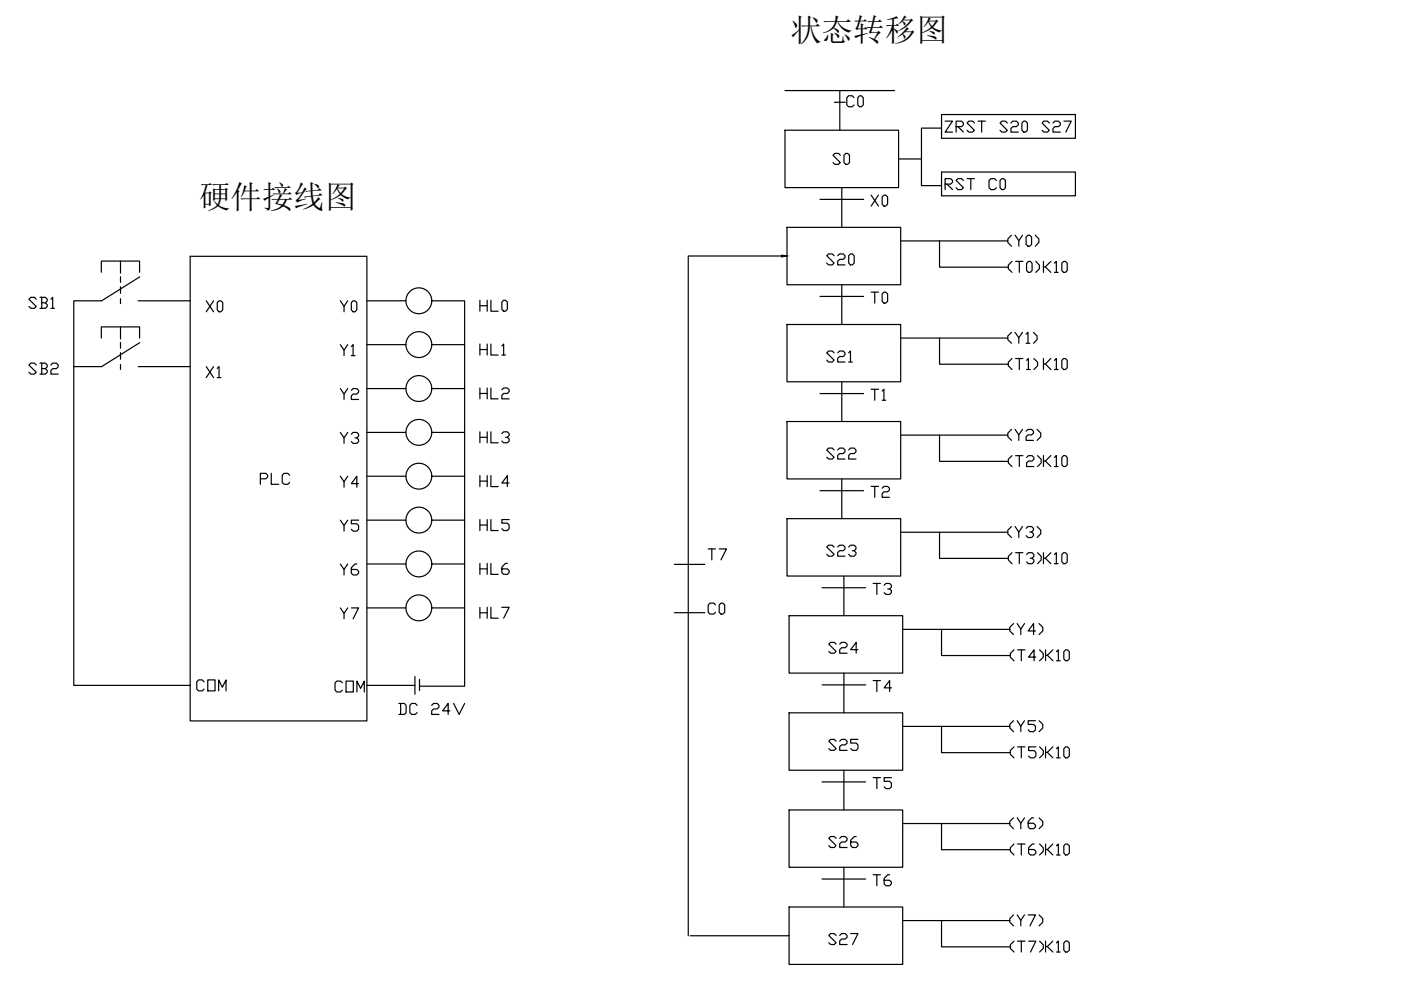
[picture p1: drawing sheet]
<svg xmlns="http://www.w3.org/2000/svg" width="297mm" height="210mm" viewBox="0 0 297 210" stroke-linecap="round" stroke-linejoin="round" font-family="sans-serif">
<!-- layer: 0 -->
<g fill="none" stroke="#000" stroke-width=".25">
<path d="M166.4 19.2h23.3M178.1 19.2v8.4M166.4 27.6h24.1v12.2h-24.1zM178.5 39.8v8.4M190.5 33.7h4.9M199.6 29.3h28.4v-5h-28.4v2.9h-4.2v12.2h4.2M199.6 36.5h28.4v5h-28.4M21.5 57.7v-2.3h8.1v2.3M25.5 55.4v2.5M25.5 58.7v1.2M29.6 58.7l-8.1 5.1h-5.9v81.5h24.7M40.3 54.3h37.5v98.6h-37.5z"/>
<path d="M165.7 54.3h-19.8v144.1M166.9 48.2h24.1v12.2h-24.1zM173.9 42.3h9.2M191 51.1h22.7M199.2 51.1v5.5h14.6M21.5 71.7v-2.4h8.1v2.4M25.5 60.8v1.4M25.5 63.3v1.1M25.5 69.3v2.6M25.5 72.6v1.2M25.5 74.8v1.4M25.5 77.3v1"/>
<path d="M29.3 63.8h11M29.3 77.7h11M29.6 72.7l-8.1 5h-5.9M77.8 63.8h8.3M77.8 73.1h8.3M91.6 63.8h6.9v81.7h-9.6M91.6 73.1h6.9M166.9 68.8h24.1v12.1h-24.1zM173.9 62.9h9.2M178.5 60.4v8.4M191 71.7h22.7M199.2 71.7v5.5h14.6"/>
<path d="M77.8 82.4h8.3M77.8 91.7h8.3M91.6 82.4h6.9M91.6 91.7h6.9M166.9 89.4h24.1v12.1h-24.1zM173.9 83.4h9.2M178.5 80.9v8.5M191 92.3h22.7M199.2 92.3v5.5h14.6M77.8 101h8.3M77.8 110.3h8.3M77.8 119.6h8.3"/>
<path d="M91.6 101h6.9M91.6 110.3h6.9M91.6 119.6h6.9M143 119.7h6.4M166.9 110h24.1v12.1h-24.1zM173.9 104h9.2M178.5 101.5v8.5M191 112.8h22.7M199.2 112.8v5.6h14.6M77.8 128.9h8.3M91.6 128.9h6.9M143 129.9h6.4"/>
<path d="M167.3 130.5h24.1v12.2h-24.1zM174.3 124.6h9.2M178.9 122.1v8.4M191.4 133.4h22.7M199.6 133.4v5.6h14.6M77.8 145.3h10.2M88 143.4v3.8M88.9 144v2.4M167.3 151.1h24.1v12.2h-24.1zM174.3 145.2h9.2M178.9 142.7v8.4M191.4 154h22.7"/>
<path d="M199.6 154v5.6h14.6M167.3 171.7h24.1v12.2h-24.1zM174.3 165.8h9.2M178.9 163.3v8.4M191.4 174.6h22.7M199.6 174.6v5.6h14.6M146.3 198.4h21M167.3 192.3h24.1v12.2h-24.1zM174.3 186.4h9.2M178.9 183.9v8.4M191.4 195.2h22.7M199.6 195.2v5.6h14.6"/>
<circle cx="88.8" cy="73.1" r="2.74"/>
<circle cx="88.8" cy="63.8" r="2.74"/>
<circle cx="88.8" cy="82.4" r="2.74"/>
<circle cx="88.8" cy="91.7" r="2.74"/>
<circle cx="88.8" cy="110.3" r="2.74"/>
<circle cx="88.8" cy="119.6" r="2.74"/>
<circle cx="88.8" cy="101" r="2.74"/>
<circle cx="88.8" cy="128.9" r="2.74"/>
</g>
<path d="M165.7 54.1l1.2 .2-1.2 .2z" fill="#000" stroke="#000" stroke-width=".21"/>
<g font-size="6.7">
<text x="167.6" y="8.8">状态转移图</text>
<text x="42.2" y="44">硬件接线图</text>
</g>
<g font-size="5.7">
<text x="178.5" y="24">C0</text>
<text x="199.7" y="29.3">ZRST S20 S27</text>
<text x="174.3" y="57.5">S20</text>
<text x="183.8" y="65.6">T0</text>
<text x="5.3" y="66.7">SB1</text>
<text x="42.7" y="67.4">X0</text>
<text x="71.3" y="67.4">Y0</text>
<text x="100.9" y="67.4">HL0</text>
<text x="100.9" y="76.6">HL1</text>
<text x="174.3" y="78">S21</text>
<text x="212.7" y="74.1">(Y1)</text>
<text x="212.7" y="79.7">(T1)</text>
<text x="220.5" y="79.7">K10</text>
<text x="71.3" y="86.1">Y2</text>
<text x="183.8" y="86.1">T1</text>
<text x="71.3" y="95.2">Y3</text>
<text x="100.9" y="95.2">HL3</text>
<text x="212.7" y="100.2">(T2)</text>
<text x="220.5" y="100.2">K10</text>
<text x="54.3" y="104.1">PLC</text>
<text x="100.9" y="104.4">HL4</text>
<text x="71.3" y="113.9">Y5</text>
<text x="149.2" y="119.9">T7</text>
<text x="174.3" y="119.2">S23</text>
<text x="212.7" y="115.4">(Y3)</text>
<text x="71.3" y="123.1">Y6</text>
<text x="100.9" y="123.1">HL6</text>
<text x="149.2" y="131.6">C0</text>
<text x="184.1" y="127.4">T3</text>
<text x="100.9" y="132.3">HL7</text>
<text x="213.1" y="135.8">(Y4)</text>
<text x="213.4" y="141.5">(T4)</text>
<text x="220.8" y="141.5">K10</text>
<text x="40.9" y="147.8">COM</text>
<text x="83.6" y="152.8">DC 24V</text>
<text x="213.4" y="161.9">(T5)</text>
<text x="220.8" y="161.9">K10</text>
<text x="213.1" y="177.1">(Y6)</text>
<text x="175" y="181">S26</text>
<text x="184.1" y="189.1">T6</text>
<text x="213.1" y="197.6">(Y7)</text>
<text x="213.4" y="203.2">(T7)</text>
<text x="220.8" y="203.2">K10</text>
</g>
<g font-size="5.3">
<text x="175.7" y="36">S0</text>
<text x="199.7" y="41.3">RST C0</text>
<text x="183.8" y="44.8">X0</text>
<text x="212.7" y="53.3">(Y0)</text>
<text x="212.7" y="58.9">(T0)</text>
<text x="220.5" y="58.9">K10</text>
<text x="71.3" y="76.6">Y1</text>
<text x="5.3" y="80.4">SB2</text>
<text x="42.7" y="81.1">X1</text>
<text x="100.9" y="85.7">HL2</text>
<text x="212.7" y="94.5">(Y2)</text>
<text x="174.3" y="98.4">S22</text>
<text x="71.3" y="104.4">Y4</text>
<text x="183.8" y="106.5">T2</text>
<text x="100.9" y="113.6">HL5</text>
<text x="212.7" y="120.7">(T3)</text>
<text x="220.5" y="120.7">K10</text>
<text x="71.3" y="132.3">Y7</text>
<text x="175" y="139.7">S24</text>
<text x="70.2" y="147.8">COM</text>
<text x="184.1" y="147.8">T4</text>
<text x="175" y="160.2">S25</text>
<text x="213.1" y="156.3">(Y5)</text>
<text x="184.1" y="168.3">T5</text>
<text x="213.4" y="182.4">(T6)</text>
<text x="220.8" y="182.4">K10</text>
<text x="175" y="201.4">S27</text>
</g>
</svg>
